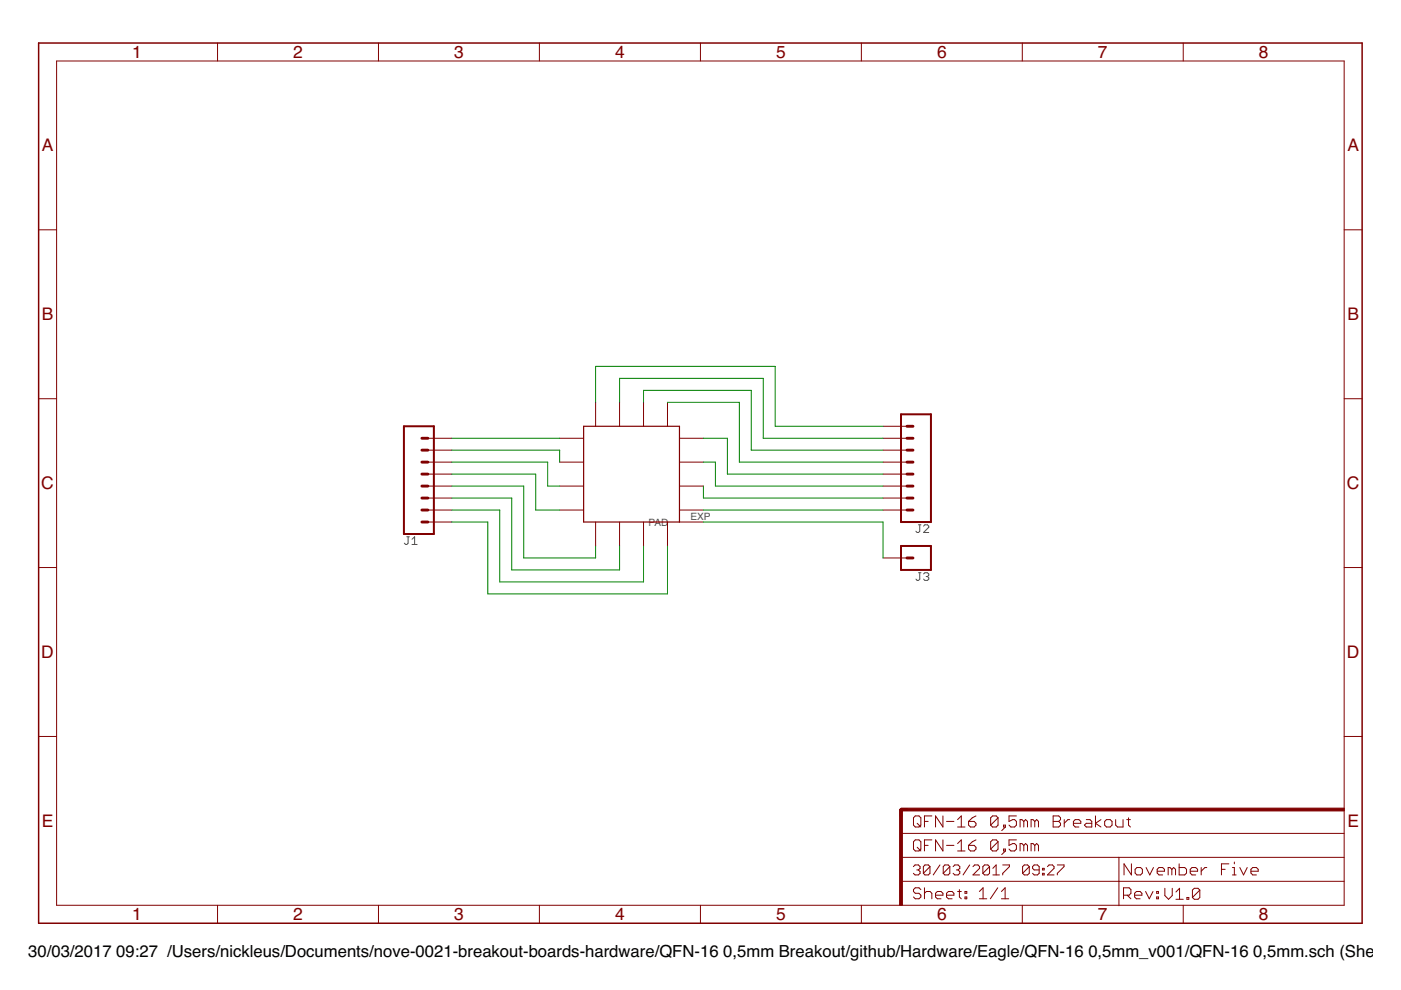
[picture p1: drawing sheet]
<?xml version="1.0" encoding="utf-8"?>
<!DOCTYPE eagle SYSTEM "eagle.dtd">
<!--
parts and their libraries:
SparkFun-Connectors: Licensing: Creative Commons ShareAlike 4.0 International - https://creativecommons.org/licenses/by-sa/4.0
-->
<eagle version="8.0.2">
<drawing>
<settings>
<setting alwaysvectorfont="no"/>
<setting verticaltext="up"/>
</settings>
<grid distance="0.1" unitdist="inch" unit="inch" style="lines" multiple="1" display="no" altdistance="0.01" altunitdist="inch" altunit="inch"/>
<schematic xreflabel="%F%N/%S.%C%R" xrefpart="/%S.%C%R">
<libraries>
<library name="IC-packages_BIG-pack V1.0">
<symbols>
<symbol name="QFN-16">
<wire x1="-10.16" y1="10.16" x2="10.16" y2="10.16" width="0.254" layer="94"/>
<wire x1="10.16" y1="10.16" x2="10.16" y2="-10.16" width="0.254" layer="94"/>
<wire x1="10.16" y1="-10.16" x2="-10.16" y2="-10.16" width="0.254" layer="94"/>
<wire x1="-10.16" y1="-10.16" x2="-10.16" y2="10.16" width="0.254" layer="94"/>
<pin name="PIN1" x="-15.24" y="7.62" visible="off" length="middle"/>
<pin name="PIN2" x="-15.24" y="2.54" visible="off" length="middle"/>
<pin name="PIN3" x="-15.24" y="-2.54" visible="off" length="middle"/>
<pin name="PIN4" x="-15.24" y="-7.62" visible="off" length="middle"/>
<pin name="PIN16" x="-7.62" y="15.24" visible="off" length="middle" rot="R270"/>
<pin name="PIN15" x="-2.54" y="15.24" visible="off" length="middle" rot="R270"/>
<pin name="PIN14" x="2.54" y="15.24" visible="off" length="middle" rot="R270"/>
<pin name="PIN13" x="7.62" y="15.24" visible="off" length="middle" rot="R270"/>
<pin name="PIN12" x="15.24" y="7.62" visible="off" length="middle" rot="R180"/>
<pin name="PIN11" x="15.24" y="2.54" visible="off" length="middle" rot="R180"/>
<pin name="PIN10" x="15.24" y="-2.54" visible="off" length="middle" rot="R180"/>
<pin name="PIN9" x="15.24" y="-7.62" visible="off" length="middle" rot="R180"/>
<pin name="PIN8" x="7.62" y="-15.24" visible="off" length="middle" rot="R90"/>
<pin name="PIN7" x="2.54" y="-15.24" visible="off" length="middle" rot="R90"/>
<pin name="PIN6" x="-2.54" y="-15.24" visible="off" length="middle" rot="R90"/>
<pin name="PIN5" x="-7.62" y="-15.24" visible="off" length="middle" rot="R90"/>
<pin name="PAD" x="15.24" y="-10.16" length="middle" rot="R180"/>
</symbol>
</symbols>
<devicesets>
<deviceset name="QFN-16_0,5MM">
<gates>
<gate name="G$1" symbol="QFN-16" x="0" y="0"/>
</gates>
<devices>
<device name="" package="QFN16_0,5MM">
<connects>
<connect gate="G$1" pin="PAD" pad="EXP"/>
<connect gate="G$1" pin="PIN1" pad="1"/>
<connect gate="G$1" pin="PIN10" pad="10"/>
<connect gate="G$1" pin="PIN11" pad="11"/>
<connect gate="G$1" pin="PIN12" pad="12"/>
<connect gate="G$1" pin="PIN13" pad="13"/>
<connect gate="G$1" pin="PIN14" pad="14"/>
<connect gate="G$1" pin="PIN15" pad="15"/>
<connect gate="G$1" pin="PIN16" pad="16"/>
<connect gate="G$1" pin="PIN2" pad="2"/>
<connect gate="G$1" pin="PIN3" pad="3"/>
<connect gate="G$1" pin="PIN4" pad="4"/>
<connect gate="G$1" pin="PIN5" pad="5"/>
<connect gate="G$1" pin="PIN6" pad="6"/>
<connect gate="G$1" pin="PIN7" pad="7"/>
<connect gate="G$1" pin="PIN8" pad="8"/>
<connect gate="G$1" pin="PIN9" pad="9"/>
</connects>
<technologies>
<technology name=""/>
</technologies>
</device>
</devices>
</deviceset>
</devicesets>
</library>
<library name="SparkFun-Connectors">
<symbols>
<symbol name="CONN_08">
<wire x1="1.27" y1="-10.16" x2="-5.08" y2="-10.16" width="0.4064" layer="94"/>
<wire x1="-1.27" y1="-2.54" x2="0" y2="-2.54" width="0.6096" layer="94"/>
<wire x1="-1.27" y1="-5.08" x2="0" y2="-5.08" width="0.6096" layer="94"/>
<wire x1="-1.27" y1="-7.62" x2="0" y2="-7.62" width="0.6096" layer="94"/>
<wire x1="-5.08" y1="12.7" x2="-5.08" y2="-10.16" width="0.4064" layer="94"/>
<wire x1="1.27" y1="-10.16" x2="1.27" y2="12.7" width="0.4064" layer="94"/>
<wire x1="-5.08" y1="12.7" x2="1.27" y2="12.7" width="0.4064" layer="94"/>
<wire x1="-1.27" y1="2.54" x2="0" y2="2.54" width="0.6096" layer="94"/>
<wire x1="-1.27" y1="0" x2="0" y2="0" width="0.6096" layer="94"/>
<wire x1="-1.27" y1="5.08" x2="0" y2="5.08" width="0.6096" layer="94"/>
<wire x1="-1.27" y1="7.62" x2="0" y2="7.62" width="0.6096" layer="94"/>
<wire x1="-1.27" y1="10.16" x2="0" y2="10.16" width="0.6096" layer="94"/>
<text x="-5.08" y="-12.446" size="1.778" layer="96" font="vector">&gt;VALUE</text>
<text x="-5.08" y="13.208" size="1.778" layer="95" font="vector">&gt;NAME</text>
<pin name="1" x="5.08" y="-7.62" visible="off" length="middle" direction="pas" swaplevel="1" rot="R180"/>
<pin name="2" x="5.08" y="-5.08" visible="off" length="middle" direction="pas" swaplevel="1" rot="R180"/>
<pin name="3" x="5.08" y="-2.54" visible="off" length="middle" direction="pas" swaplevel="1" rot="R180"/>
<pin name="4" x="5.08" y="0" visible="off" length="middle" direction="pas" swaplevel="1" rot="R180"/>
<pin name="5" x="5.08" y="2.54" visible="off" length="middle" direction="pas" swaplevel="1" rot="R180"/>
<pin name="6" x="5.08" y="5.08" visible="off" length="middle" direction="pas" swaplevel="1" rot="R180"/>
<pin name="7" x="5.08" y="7.62" visible="off" length="middle" direction="pas" swaplevel="1" rot="R180"/>
<pin name="8" x="5.08" y="10.16" visible="off" length="middle" direction="pas" swaplevel="1" rot="R180"/>
</symbol>
<symbol name="CONN_01">
<wire x1="3.81" y1="-2.54" x2="-2.54" y2="-2.54" width="0.4064" layer="94"/>
<wire x1="1.27" y1="0" x2="2.54" y2="0" width="0.6096" layer="94"/>
<wire x1="-2.54" y1="2.54" x2="-2.54" y2="-2.54" width="0.4064" layer="94"/>
<wire x1="3.81" y1="-2.54" x2="3.81" y2="2.54" width="0.4064" layer="94"/>
<wire x1="-2.54" y1="2.54" x2="3.81" y2="2.54" width="0.4064" layer="94"/>
<text x="-2.54" y="-4.826" size="1.778" layer="96" font="vector">&gt;VALUE</text>
<text x="-2.54" y="3.048" size="1.778" layer="95" font="vector">&gt;NAME</text>
<pin name="1" x="7.62" y="0" visible="off" length="middle" direction="pas" swaplevel="1" rot="R180"/>
</symbol>
</symbols>
<devicesets>
<deviceset name="CONN_08" prefix="J" uservalue="yes">
<gates>
<gate name="G$1" symbol="CONN_08" x="-2.54" y="0"/>
</gates>
<devices>
<device name="&quot;" package="1X08">
<connects>
<connect gate="G$1" pin="1" pad="1"/>
<connect gate="G$1" pin="2" pad="2"/>
<connect gate="G$1" pin="3" pad="3"/>
<connect gate="G$1" pin="4" pad="4"/>
<connect gate="G$1" pin="5" pad="5"/>
<connect gate="G$1" pin="6" pad="6"/>
<connect gate="G$1" pin="7" pad="7"/>
<connect gate="G$1" pin="8" pad="8"/>
</connects>
<technologies>
<technology name="">
<attribute name="PROD_ID" value="CONN-08438"/>
</technology>
</technologies>
</device>
<device name="LOCK" package="1X08_LOCK">
<connects>
<connect gate="G$1" pin="1" pad="1"/>
<connect gate="G$1" pin="2" pad="2"/>
<connect gate="G$1" pin="3" pad="3"/>
<connect gate="G$1" pin="4" pad="4"/>
<connect gate="G$1" pin="5" pad="5"/>
<connect gate="G$1" pin="6" pad="6"/>
<connect gate="G$1" pin="7" pad="7"/>
<connect gate="G$1" pin="8" pad="8"/>
</connects>
<technologies>
<technology name=""/>
</technologies>
</device>
<device name="LOCK_LONGPADS" package="1X08_LOCK_LONGPADS">
<connects>
<connect gate="G$1" pin="1" pad="1"/>
<connect gate="G$1" pin="2" pad="2"/>
<connect gate="G$1" pin="3" pad="3"/>
<connect gate="G$1" pin="4" pad="4"/>
<connect gate="G$1" pin="5" pad="5"/>
<connect gate="G$1" pin="6" pad="6"/>
<connect gate="G$1" pin="7" pad="7"/>
<connect gate="G$1" pin="8" pad="8"/>
</connects>
<technologies>
<technology name=""/>
</technologies>
</device>
<device name="LONGPADS" package="1X08_LONGPADS">
<connects>
<connect gate="G$1" pin="1" pad="1"/>
<connect gate="G$1" pin="2" pad="2"/>
<connect gate="G$1" pin="3" pad="3"/>
<connect gate="G$1" pin="4" pad="4"/>
<connect gate="G$1" pin="5" pad="5"/>
<connect gate="G$1" pin="6" pad="6"/>
<connect gate="G$1" pin="7" pad="7"/>
<connect gate="G$1" pin="8" pad="8"/>
</connects>
<technologies>
<technology name=""/>
</technologies>
</device>
<device name="3.5MM-8" package="SCREWTERMINAL-3.5MM-8">
<connects>
<connect gate="G$1" pin="1" pad="1"/>
<connect gate="G$1" pin="2" pad="2"/>
<connect gate="G$1" pin="3" pad="3"/>
<connect gate="G$1" pin="4" pad="4"/>
<connect gate="G$1" pin="5" pad="5"/>
<connect gate="G$1" pin="6" pad="6"/>
<connect gate="G$1" pin="7" pad="7"/>
<connect gate="G$1" pin="8" pad="8"/>
</connects>
<technologies>
<technology name=""/>
</technologies>
</device>
<device name="SMD-STRAIGHT-FEMALE" package="1X08_SMD">
<connects>
<connect gate="G$1" pin="1" pad="1"/>
<connect gate="G$1" pin="2" pad="2"/>
<connect gate="G$1" pin="3" pad="3"/>
<connect gate="G$1" pin="4" pad="4"/>
<connect gate="G$1" pin="5" pad="5"/>
<connect gate="G$1" pin="6" pad="6"/>
<connect gate="G$1" pin="7" pad="7"/>
<connect gate="G$1" pin="8" pad="8"/>
</connects>
<technologies>
<technology name="">
<attribute name="PROD_ID" value="CONN-10204"/>
<attribute name="SF_ID" value="PRT-11543" constant="no"/>
</technology>
</technologies>
</device>
<device name="SMD-STRAIGHT-ALT-FEMALE" package="1X08_SMD_ALT">
<connects>
<connect gate="G$1" pin="1" pad="1"/>
<connect gate="G$1" pin="2" pad="2"/>
<connect gate="G$1" pin="3" pad="3"/>
<connect gate="G$1" pin="4" pad="4"/>
<connect gate="G$1" pin="5" pad="5"/>
<connect gate="G$1" pin="6" pad="6"/>
<connect gate="G$1" pin="7" pad="7"/>
<connect gate="G$1" pin="8" pad="8"/>
</connects>
<technologies>
<technology name="">
<attribute name="PROD_ID" value="CONN-10204"/>
<attribute name="SF_ID" value="PRT-11543" constant="no"/>
</technology>
</technologies>
</device>
<device name="SMD-COMBO-FEMALE" package="1X08_SMD_COMBINED">
<connects>
<connect gate="G$1" pin="1" pad="1"/>
<connect gate="G$1" pin="2" pad="2"/>
<connect gate="G$1" pin="3" pad="3"/>
<connect gate="G$1" pin="4" pad="4"/>
<connect gate="G$1" pin="5" pad="5"/>
<connect gate="G$1" pin="6" pad="6"/>
<connect gate="G$1" pin="7" pad="7"/>
<connect gate="G$1" pin="8" pad="8"/>
</connects>
<technologies>
<technology name="">
<attribute name="PROD_ID" value="CONN-10204"/>
<attribute name="SF_ID" value="PRT-11543" constant="no"/>
</technology>
</technologies>
</device>
<device name="BM08B-SRSS-TB" package="BM08B-SRSS-TB">
<connects>
<connect gate="G$1" pin="1" pad="1"/>
<connect gate="G$1" pin="2" pad="2"/>
<connect gate="G$1" pin="3" pad="3"/>
<connect gate="G$1" pin="4" pad="4"/>
<connect gate="G$1" pin="5" pad="5"/>
<connect gate="G$1" pin="6" pad="6"/>
<connect gate="G$1" pin="7" pad="7"/>
<connect gate="G$1" pin="8" pad="8"/>
</connects>
<technologies>
<technology name="">
<attribute name="PROD_ID" value="CONN-10556" constant="no"/>
</technology>
</technologies>
</device>
<device name="SMD-MALE" package="1X08_SMD_MALE">
<connects>
<connect gate="G$1" pin="1" pad="1"/>
<connect gate="G$1" pin="2" pad="2"/>
<connect gate="G$1" pin="3" pad="3"/>
<connect gate="G$1" pin="4" pad="4"/>
<connect gate="G$1" pin="5" pad="5"/>
<connect gate="G$1" pin="6" pad="6"/>
<connect gate="G$1" pin="7" pad="7"/>
<connect gate="G$1" pin="8" pad="8"/>
</connects>
<technologies>
<technology name="">
<attribute name="PROD_ID" value="CONN-11292"/>
<attribute name="SF_ID" value="PRT-11541" constant="no"/>
</technology>
</technologies>
</device>
<device name="NO_SILK_FEMALE_PTH" package="1X08_NO_SILK">
<connects>
<connect gate="G$1" pin="1" pad="1"/>
<connect gate="G$1" pin="2" pad="2"/>
<connect gate="G$1" pin="3" pad="3"/>
<connect gate="G$1" pin="4" pad="4"/>
<connect gate="G$1" pin="5" pad="5"/>
<connect gate="G$1" pin="6" pad="6"/>
<connect gate="G$1" pin="7" pad="7"/>
<connect gate="G$1" pin="8" pad="8"/>
</connects>
<technologies>
<technology name="">
<attribute name="PROD_ID" value="CONN-08438"/>
</technology>
</technologies>
</device>
<device name="LOCK_NO_SILK" package="1X08_LOCK_NO_SILK">
<connects>
<connect gate="G$1" pin="1" pad="1"/>
<connect gate="G$1" pin="2" pad="2"/>
<connect gate="G$1" pin="3" pad="3"/>
<connect gate="G$1" pin="4" pad="4"/>
<connect gate="G$1" pin="5" pad="5"/>
<connect gate="G$1" pin="6" pad="6"/>
<connect gate="G$1" pin="7" pad="7"/>
<connect gate="G$1" pin="8" pad="8"/>
</connects>
<technologies>
<technology name=""/>
</technologies>
</device>
<device name="FEMALE_LOCK" package="1X08_FEMALE_LOCK">
<connects>
<connect gate="G$1" pin="1" pad="1"/>
<connect gate="G$1" pin="2" pad="2"/>
<connect gate="G$1" pin="3" pad="3"/>
<connect gate="G$1" pin="4" pad="4"/>
<connect gate="G$1" pin="5" pad="5"/>
<connect gate="G$1" pin="6" pad="6"/>
<connect gate="G$1" pin="7" pad="7"/>
<connect gate="G$1" pin="8" pad="8"/>
</connects>
<technologies>
<technology name="">
<attribute name="PROD_ID" value="CONN-09233" constant="no"/>
<attribute name="SF_ID" value="PRT-09279" constant="no"/>
</technology>
</technologies>
</device>
</devices>
</deviceset>
<deviceset name="CONN_01" prefix="J" uservalue="yes">
<gates>
<gate name="G$1" symbol="CONN_01" x="0" y="0"/>
</gates>
<devices>
<device name="PTH_LONGPAD" package="1X01_LONGPAD">
<connects>
<connect gate="G$1" pin="1" pad="1"/>
</connects>
<technologies>
<technology name=""/>
</technologies>
</device>
<device name="" package="1X01">
<connects>
<connect gate="G$1" pin="1" pad="1"/>
</connects>
<technologies>
<technology name=""/>
</technologies>
</device>
<device name="PTH_2MM" package="1X01_2MM">
<connects>
<connect gate="G$1" pin="1" pad="1"/>
</connects>
<technologies>
<technology name=""/>
</technologies>
</device>
<device name="OFFSET" package="1X01_OFFSET">
<connects>
<connect gate="G$1" pin="1" pad="1"/>
</connects>
<technologies>
<technology name=""/>
</technologies>
</device>
<device name="POGOPIN_HOLE_LARGE" package="1X01_POGOPIN_HOLE_0.061_DIA">
<connects>
<connect gate="G$1" pin="1" pad="1"/>
</connects>
<technologies>
<technology name=""/>
</technologies>
</device>
<device name="POGOPIN_HOLE_0.58" package="1X01_POGOPIN_HOLE_0.58_DIA">
<connects>
<connect gate="G$1" pin="1" pad="1"/>
</connects>
<technologies>
<technology name=""/>
</technologies>
</device>
<device name="SNAP-FEMALE" package="SNAP-FEMALE">
<connects>
<connect gate="G$1" pin="1" pad="1"/>
</connects>
<technologies>
<technology name=""/>
</technologies>
</device>
<device name="SNAP-MALE" package="SNAP-MALE">
<connects>
<connect gate="G$1" pin="1" pad="2"/>
</connects>
<technologies>
<technology name=""/>
</technologies>
</device>
<device name="SPRING-CONN" package="SPRING-CONNECTOR">
<connects>
<connect gate="G$1" pin="1" pad="P$2"/>
</connects>
<technologies>
<technology name="">
<attribute name="SF_ID" value="PRT-11822" constant="no"/>
</technology>
</technologies>
</device>
<device name="PTH_NO_SILK_KIT" package="1X01NS_KIT">
<connects>
<connect gate="G$1" pin="1" pad="1"/>
</connects>
<technologies>
<technology name=""/>
</technologies>
</device>
<device name="PTH_NO_SILK_YES_STOP" package="1X01_NO_SILK">
<connects>
<connect gate="G$1" pin="1" pad="1"/>
</connects>
<technologies>
<technology name=""/>
</technologies>
</device>
<device name="SMTSO-256-ET-0.165DIA" package="SMTSO-256-ET-0.165DIA">
<connects>
<connect gate="G$1" pin="1" pad="P$1"/>
</connects>
<technologies>
<technology name="">
<attribute name="PROD_ID" value="HW-08694" constant="no"/>
</technology>
</technologies>
</device>
</devices>
</deviceset>
</devicesets>
</library>
<library name="SparkFun-Aesthetics">
<symbols>
<symbol name="FR-A4L">
<rectangle x1="178.7652" y1="0" x2="179.3748" y2="20.32" layer="94"/>
<rectangle x1="225.7552" y1="-26.67" x2="226.3648" y2="67.31" layer="94" rot="R90"/>
<wire x1="225.29" y1="-0.1" x2="225.29" y2="5.08" width="0.1016" layer="94"/>
<wire x1="225.29" y1="5.08" x2="273.05" y2="5.08" width="0.1016" layer="94"/>
<wire x1="225.29" y1="5.08" x2="179.07" y2="5.08" width="0.1016" layer="94"/>
<wire x1="179.07" y1="10.16" x2="225.29" y2="10.16" width="0.1016" layer="94"/>
<wire x1="225.29" y1="10.16" x2="273.05" y2="10.16" width="0.1016" layer="94"/>
<wire x1="179.07" y1="15.24" x2="273.05" y2="15.24" width="0.1016" layer="94"/>
<wire x1="225.29" y1="5.08" x2="225.29" y2="10.16" width="0.1016" layer="94"/>
<wire x1="179.07" y1="19.05" x2="179.07" y2="20.32" width="0.6096" layer="94"/>
<wire x1="179.07" y1="20.32" x2="180.34" y2="20.32" width="0.6096" layer="94"/>
<text x="181.61" y="11.43" size="2.54" layer="94" font="vector">&gt;DRAWING_NAME</text>
<text x="181.61" y="6.35" size="2.286" layer="94" font="vector">&gt;LAST_DATE_TIME</text>
<text x="195.58" y="1.27" size="2.54" layer="94" font="vector">&gt;SHEET</text>
<text x="181.61" y="1.27" size="2.54" layer="94" font="vector">Sheet:</text>
<text x="181.61" y="16.51" size="2.54" layer="94" font="vector">&gt;CNAME</text>
<text x="226.16" y="1.27" size="2.54" layer="94" font="vector">Rev:</text>
<text x="226.26" y="6.35" size="2.54" layer="94" font="vector">&gt;DESIGNER</text>
<text x="234.92" y="1.17" size="2.54" layer="94" font="vector">&gt;CREVISION</text>
<frame x1="-3.81" y1="-3.81" x2="276.86" y2="182.88" columns="8" rows="5" layer="94"/>
</symbol>
</symbols>
<devicesets>
<deviceset name="FRAME-A4L" prefix="FRAME">
<gates>
<gate name="G$1" symbol="FR-A4L" x="0" y="0"/>
</gates>
<devices>
<device name="">
<technologies>
<technology name=""/>
</technologies>
</device>
</devices>
</deviceset>
</devicesets>
</library>
</libraries>
<attributes>
<attribute name="CNAME" value="QFN-16 0,5mm Breakout"/>
<attribute name="CREVISION" value="V1.0"/>
<attribute name="DESIGNER" value="November Five"/>
</attributes>
<variantdefs>
</variantdefs>
<classes>
<class number="0" name="default" width="0" drill="0">
</class>
</classes>
<parts>
<part name="U$1" library="IC-packages_BIG-pack V1.0" deviceset="QFN-16_0,5MM" device=""/>
<part name="J1" library="SparkFun-Connectors" deviceset="CONN_08" device="&quot;"/>
<part name="J2" library="SparkFun-Connectors" deviceset="CONN_08" device="&quot;"/>
<part name="J3" library="SparkFun-Connectors" deviceset="CONN_01" device=""/>
<part name="FRAME1" library="SparkFun-Aesthetics" deviceset="FRAME-A4L" device=""/>
</parts>
<sheets>
<sheet>
<plain>
</plain>
<instances>
<instance part="U$1" gate="G$1" x="35.56" y="33.02"/>
<instance part="J1" gate="G$1" x="-7.62" y="33.02" rot="MR180"/>
<instance part="J2" gate="G$1" x="93.98" y="35.56" rot="R180"/>
<instance part="J3" gate="G$1" x="96.52" y="15.24" rot="R180"/>
<instance part="FRAME1" gate="G$1" x="-86.36" y="-58.42"/>
</instances>
<busses>
</busses>
<nets>
<net name="N$1" class="0">
<segment>
<pinref part="J1" gate="G$1" pin="1"/>
<pinref part="U$1" gate="G$1" pin="PIN1"/>
<wire x1="-2.54" y1="40.64" x2="20.32" y2="40.64" width="0.1524" layer="91"/>
</segment>
</net>
<net name="N$2" class="0">
<segment>
<pinref part="J1" gate="G$1" pin="2"/>
<pinref part="U$1" gate="G$1" pin="PIN2"/>
<wire x1="-2.54" y1="38.1" x2="20.32" y2="38.1" width="0.1524" layer="91"/>
<wire x1="20.32" y1="38.1" x2="20.32" y2="35.56" width="0.1524" layer="91"/>
</segment>
</net>
<net name="N$3" class="0">
<segment>
<pinref part="J1" gate="G$1" pin="3"/>
<wire x1="-2.54" y1="35.56" x2="17.78" y2="35.56" width="0.1524" layer="91"/>
<wire x1="17.78" y1="35.56" x2="17.78" y2="30.48" width="0.1524" layer="91"/>
<pinref part="U$1" gate="G$1" pin="PIN3"/>
<wire x1="17.78" y1="30.48" x2="20.32" y2="30.48" width="0.1524" layer="91"/>
</segment>
</net>
<net name="N$4" class="0">
<segment>
<pinref part="J1" gate="G$1" pin="4"/>
<wire x1="-2.54" y1="33.02" x2="15.24" y2="33.02" width="0.1524" layer="91"/>
<wire x1="15.24" y1="33.02" x2="15.24" y2="25.4" width="0.1524" layer="91"/>
<pinref part="U$1" gate="G$1" pin="PIN4"/>
<wire x1="15.24" y1="25.4" x2="20.32" y2="25.4" width="0.1524" layer="91"/>
</segment>
</net>
<net name="N$5" class="0">
<segment>
<pinref part="J1" gate="G$1" pin="5"/>
<wire x1="-2.54" y1="30.48" x2="12.7" y2="30.48" width="0.1524" layer="91"/>
<wire x1="12.7" y1="30.48" x2="12.7" y2="15.24" width="0.1524" layer="91"/>
<pinref part="U$1" gate="G$1" pin="PIN5"/>
<wire x1="12.7" y1="15.24" x2="27.94" y2="15.24" width="0.1524" layer="91"/>
<wire x1="27.94" y1="15.24" x2="27.94" y2="17.78" width="0.1524" layer="91"/>
</segment>
</net>
<net name="N$6" class="0">
<segment>
<pinref part="J1" gate="G$1" pin="6"/>
<wire x1="-2.54" y1="27.94" x2="10.16" y2="27.94" width="0.1524" layer="91"/>
<wire x1="10.16" y1="27.94" x2="10.16" y2="12.7" width="0.1524" layer="91"/>
<pinref part="U$1" gate="G$1" pin="PIN6"/>
<wire x1="10.16" y1="12.7" x2="33.02" y2="12.7" width="0.1524" layer="91"/>
<wire x1="33.02" y1="12.7" x2="33.02" y2="17.78" width="0.1524" layer="91"/>
</segment>
</net>
<net name="N$7" class="0">
<segment>
<pinref part="J1" gate="G$1" pin="7"/>
<wire x1="-2.54" y1="25.4" x2="7.62" y2="25.4" width="0.1524" layer="91"/>
<wire x1="7.62" y1="25.4" x2="7.62" y2="10.16" width="0.1524" layer="91"/>
<pinref part="U$1" gate="G$1" pin="PIN7"/>
<wire x1="7.62" y1="10.16" x2="38.1" y2="10.16" width="0.1524" layer="91"/>
<wire x1="38.1" y1="10.16" x2="38.1" y2="17.78" width="0.1524" layer="91"/>
</segment>
</net>
<net name="N$8" class="0">
<segment>
<pinref part="U$1" gate="G$1" pin="PIN8"/>
<wire x1="43.18" y1="17.78" x2="43.18" y2="7.62" width="0.1524" layer="91"/>
<wire x1="43.18" y1="7.62" x2="5.08" y2="7.62" width="0.1524" layer="91"/>
<wire x1="5.08" y1="7.62" x2="5.08" y2="22.86" width="0.1524" layer="91"/>
<pinref part="J1" gate="G$1" pin="8"/>
<wire x1="5.08" y1="22.86" x2="-2.54" y2="22.86" width="0.1524" layer="91"/>
</segment>
</net>
<net name="N$9" class="0">
<segment>
<pinref part="U$1" gate="G$1" pin="PIN9"/>
<pinref part="J2" gate="G$1" pin="8"/>
<wire x1="50.8" y1="25.4" x2="88.9" y2="25.4" width="0.1524" layer="91"/>
</segment>
</net>
<net name="N$10" class="0">
<segment>
<pinref part="U$1" gate="G$1" pin="PIN10"/>
<wire x1="50.8" y1="30.48" x2="50.8" y2="27.94" width="0.1524" layer="91"/>
<wire x1="50.8" y1="27.94" x2="88.9" y2="27.94" width="0.1524" layer="91"/>
<pinref part="J2" gate="G$1" pin="7"/>
</segment>
</net>
<net name="N$11" class="0">
<segment>
<pinref part="U$1" gate="G$1" pin="PIN11"/>
<wire x1="50.8" y1="35.56" x2="53.34" y2="35.56" width="0.1524" layer="91"/>
<pinref part="J2" gate="G$1" pin="6"/>
<wire x1="53.34" y1="35.56" x2="53.34" y2="30.48" width="0.1524" layer="91"/>
<wire x1="53.34" y1="30.48" x2="88.9" y2="30.48" width="0.1524" layer="91"/>
</segment>
</net>
<net name="N$12" class="0">
<segment>
<pinref part="U$1" gate="G$1" pin="PIN12"/>
<wire x1="50.8" y1="40.64" x2="55.88" y2="40.64" width="0.1524" layer="91"/>
<pinref part="J2" gate="G$1" pin="5"/>
<wire x1="55.88" y1="40.64" x2="55.88" y2="33.02" width="0.1524" layer="91"/>
<wire x1="55.88" y1="33.02" x2="88.9" y2="33.02" width="0.1524" layer="91"/>
</segment>
</net>
<net name="N$13" class="0">
<segment>
<pinref part="U$1" gate="G$1" pin="PIN13"/>
<wire x1="43.18" y1="48.26" x2="58.42" y2="48.26" width="0.1524" layer="91"/>
<pinref part="J2" gate="G$1" pin="4"/>
<wire x1="58.42" y1="48.26" x2="58.42" y2="35.56" width="0.1524" layer="91"/>
<wire x1="58.42" y1="35.56" x2="88.9" y2="35.56" width="0.1524" layer="91"/>
</segment>
</net>
<net name="N$14" class="0">
<segment>
<pinref part="U$1" gate="G$1" pin="PIN14"/>
<wire x1="38.1" y1="48.26" x2="38.1" y2="50.8" width="0.1524" layer="91"/>
<wire x1="38.1" y1="50.8" x2="60.96" y2="50.8" width="0.1524" layer="91"/>
<pinref part="J2" gate="G$1" pin="3"/>
<wire x1="60.96" y1="50.8" x2="60.96" y2="38.1" width="0.1524" layer="91"/>
<wire x1="60.96" y1="38.1" x2="88.9" y2="38.1" width="0.1524" layer="91"/>
</segment>
</net>
<net name="N$15" class="0">
<segment>
<pinref part="U$1" gate="G$1" pin="PIN15"/>
<wire x1="33.02" y1="48.26" x2="33.02" y2="53.34" width="0.1524" layer="91"/>
<wire x1="33.02" y1="53.34" x2="63.5" y2="53.34" width="0.1524" layer="91"/>
<pinref part="J2" gate="G$1" pin="2"/>
<wire x1="63.5" y1="53.34" x2="63.5" y2="40.64" width="0.1524" layer="91"/>
<wire x1="63.5" y1="40.64" x2="88.9" y2="40.64" width="0.1524" layer="91"/>
</segment>
</net>
<net name="N$16" class="0">
<segment>
<pinref part="U$1" gate="G$1" pin="PIN16"/>
<wire x1="27.94" y1="48.26" x2="27.94" y2="55.88" width="0.1524" layer="91"/>
<wire x1="27.94" y1="55.88" x2="66.04" y2="55.88" width="0.1524" layer="91"/>
<pinref part="J2" gate="G$1" pin="1"/>
<wire x1="66.04" y1="55.88" x2="66.04" y2="43.18" width="0.1524" layer="91"/>
<wire x1="66.04" y1="43.18" x2="88.9" y2="43.18" width="0.1524" layer="91"/>
</segment>
</net>
<net name="N$17" class="0">
<segment>
<pinref part="U$1" gate="G$1" pin="PAD"/>
<wire x1="50.8" y1="22.86" x2="88.9" y2="22.86" width="0.1524" layer="91"/>
<wire x1="88.9" y1="22.86" x2="88.9" y2="15.24" width="0.1524" layer="91"/>
<pinref part="J3" gate="G$1" pin="1"/>
</segment>
</net>
</nets>
</sheet>
</sheets>
</schematic>
</drawing>
</eagle>
